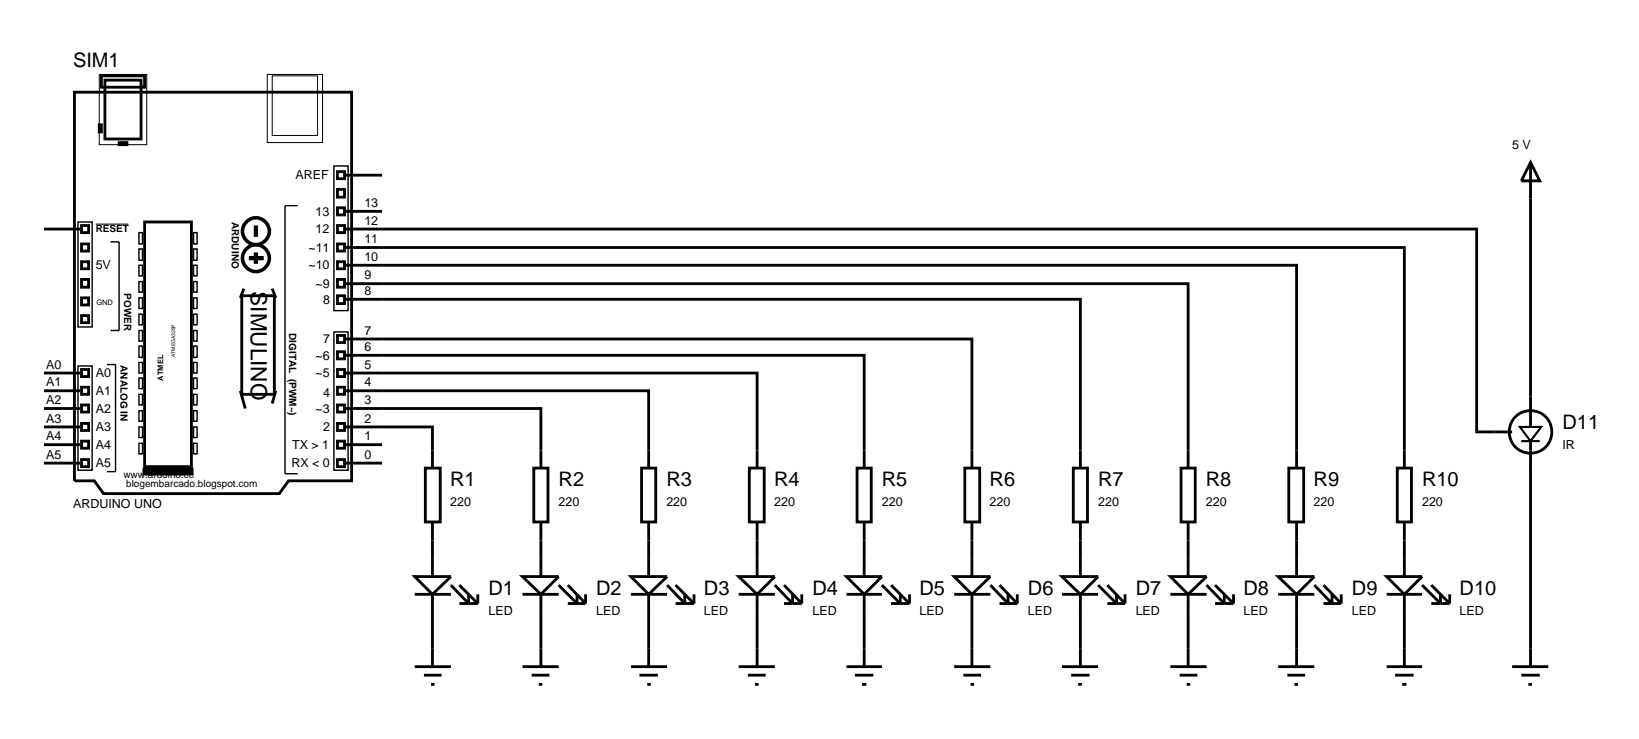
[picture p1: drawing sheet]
<svg xmlns="http://www.w3.org/2000/svg" width="231mm" height="104mm" viewBox="0 0 231 104" stroke-linecap="round" stroke-linejoin="round" font-family="sans-serif">
<g fill="none" stroke="#000" stroke-width=".4">
<path d="M10.5 13h39.1v54.8h-8.9l-1.3 1.8h-24.8l-1.3-1.8h-2.8zM14 17.6h.3v1h-.3zM14.3 10.7h6.1v1.6h-6.1zM14.8 11.3h5.1v8.3h-5.1zM6.2 32.3h5.1M11.5 34.4h1v1h-1zM11.5 39.4h1v1.1h-1zM11.5 36.9h1v1h-1zM11.5 31.8h1v1h-1zM16.8 20.1h1.1v.3h-1.1zM20.4 31.3h6.6v34.5h-6.6zM47.6 24.2h1v1h-1z"/>
<path d="M47.6 29.3h1v1h-1zM47.6 31.8h1v1h-1zM47.6 34.4h1v1h-1zM47.6 36.9h1v1h-1zM47.6 39.4h1v1.1h-1zM47.6 26.7h1v1.1h-1zM48.8 37.4h134.1v28.6M48.8 34.9h149.3v31.1M48.8 32.3h159.5v28.6h5M48.8 29.8h5.1M48.8 24.7h5.1M215.9 22.9l1.3 2.6h-2.6z"/>
<path d="M215.9 22.9v37.3M6.2 57.6h5.1M6.2 55.1h5.1M6.2 52.6h5.1M11.5 44.5h1v1h-1zM11.5 52.1h1v1h-1zM11.5 54.6h1v1h-1zM11.5 57.1h1v1h-1zM11.5 59.7h1v1h-1zM11.5 42h1v1h-1zM33.9 55.1l.7 2.5M34.1 41.7h4.6v13.9h-4.6z"/>
<path d="M34.4 40.7l-.5 1.3M38.4 40.7l.5 1.3M38.9 55.1l-.5 1.8M47.6 47.3h1v1h-1zM47.6 49.6h1v1h-1zM47.6 52.1h1v1h-1zM47.6 54.6h1v1h-1zM47.6 57.1h1v1h-1zM47.6 59.7h1v1h-1zM47.6 41.7h1v1.1h-1zM48.8 57.6h27.5v8.4M48.8 55.1h42.7v10.9"/>
<path d="M48.8 52.6h58v13.4M48.8 50.1h73.1v15.9M48.8 47.8h88.3v18.2M48.8 42.2h103.6v23.8M48.8 40h118.8v26M6.2 65.3h5.1M6.2 62.7h5.1M6.2 60.2h5.1M11.5 62.2h1v1h-1zM11.5 64.8h1v1h-1zM47.6 62.2h1v1h-1zM47.6 64.8h1v1h-1z"/>
<path d="M48.8 60.2h12.2v5.8M48.8 65.3h5.1M48.8 62.7h5.1M60 66h2.1v7.6h-2.1zM61 73.6v7.7M75.3 66h2v7.6h-2zM76.3 73.6v7.7M90.5 66h2v7.6h-2zM91.5 73.6v7.7M105.7 66h2.1v7.6h-2.1zM106.8 73.6v7.7M120.9 66h2v7.6h-2z"/>
<path d="M121.9 73.6v7.7M136.1 66h2.1v7.6h-2.1zM137.1 73.6v7.7M151.4 66h2v7.6h-2zM152.4 73.6v7.7M166.6 66h2v7.6h-2zM167.6 73.6v7.7M181.8 66h2.1v7.6h-2.1zM182.9 73.6v7.7M197.1 66h2v7.6h-2zM198.1 73.6v7.7M215.9 62.2v31.8"/>
<path d="M58.5 81.3h5.1l-2.6 2.5zM58.5 94h5.1M58.5 83.8h5.1M59.8 95.2h2.5M60.8 96.5h.5M61 83.8v10.2M63.6 82.5l2.5 2.6v-1.3M64.8 82.5l2.6 2.6M64.8 85.1h2.6M67.4 83.8v1.3M73.7 81.3h5.1l-2.5 2.5zM73.7 94h5.1"/>
<path d="M73.7 83.8h5.1M75 95.2h2.5M76 96.5h.5M76.3 83.8v10.2M78.8 82.5l2.6 2.6v-1.3M80.1 85.1h2.5M80.1 82.5l2.5 2.6M82.6 83.8v1.3M89 81.3h5.1l-2.6 2.5zM89 94h5.1M89 83.8h5.1M90.2 95.2h2.6"/>
<path d="M91.3 96.5h.5M91.5 83.8v10.2M94.1 82.5l2.5 2.6v-1.3M95.3 85.1h2.6M95.3 82.5l2.6 2.6M97.9 83.8v1.3M104.2 81.3h5.1l-2.5 2.5zM104.2 94h5.1M104.2 83.8h5.1M105.5 95.2h2.5M106.5 96.5h.5M106.8 83.8v10.2"/>
<path d="M109.3 82.5l2.5 2.6v-1.3M110.6 85.1h2.5M110.6 82.5l2.5 2.6M113.1 83.8v1.3M119.4 81.3h5l-2.5 2.5zM119.4 94h5M119.4 83.8h5M120.6 95.2h2.6M121.6 96.5h.6M121.9 83.8v10.2M124.4 82.5l2.6 2.6v-1.3M125.7 85.1h2.6"/>
<path d="M125.7 82.5l2.6 2.6M128.3 83.8v1.3M134.6 81.3h5.1l-2.6 2.5zM134.6 94h5.1M134.6 83.8h5.1M135.9 95.2h2.5M136.9 96.5h.5M137.1 83.8v10.2M139.7 82.5l2.5 2.6v-1.3M141 85.1h2.5M141 82.5l2.5 2.6M143.5 83.8v1.3"/>
<path d="M149.8 81.3h5.1l-2.5 2.5zM149.8 94h5.1M149.8 83.8h5.1M151.1 95.2h2.6M152.1 96.5h.5M152.4 83.8v10.2M154.9 82.5l2.6 2.6v-1.3M156.2 85.1h2.5M156.2 82.5l2.5 2.6M158.7 83.8v1.3M165.1 81.3h5.1l-2.6 2.5zM165.1 94h5.1"/>
<path d="M165.1 83.8h5.1M166.4 95.2h2.5M167.4 96.5h.5M167.6 83.8v10.2M170.2 82.5l2.5 2.6v-1.3M171.4 85.1h2.6M171.4 82.5l2.6 2.6M174 83.8v1.3M180.3 81.3h5.1l-2.5 2.5zM180.3 94h5.1M180.3 83.8h5.1M181.6 95.2h2.5"/>
<path d="M182.6 96.5h.5M182.9 83.8v10.2M185.4 82.5l2.5 2.6v-1.3M186.7 85.1h2.5M186.7 82.5l2.5 2.6M189.2 83.8v1.3M195.6 81.3h5l-2.5 2.5zM195.6 94h5M195.6 83.8h5M196.8 95.2h2.6M197.8 96.5h.6M198.1 83.8v10.2"/>
<path d="M200.6 82.5l2.6 2.6v-1.3M201.9 85.1h2.6M201.9 82.5l2.6 2.6M204.5 83.8v1.3M213.3 94h5.1M214.6 95.2h2.6M215.6 96.5h.5"/>
<circle cx="215.9" cy="60.9" r="3"/>
</g>
<g fill="none" stroke="#000" stroke-width=".2">
<path d="M11 31.3h2v14.8h-2zM15.6 34.1h1.2v12.5h-1.2M19.6 32.8h.5v1.6h-.5zM19.6 35.1h.5v1.6h-.5zM19.6 37.4h.5v1.5h-.5zM19.6 39.7h.5v1.5h-.5zM27.3 32.8h.5v1.6h-.5zM27.3 35.1h.5v1.6h-.5zM27.3 37.4h.5v1.5h-.5zM27.3 39.7h.5v1.5h-.5zM42 29h-1.8v37.8h1.8M47.1 23.4h2v20.4h-2z"/>
<path d="M11 51.6h2v14.7h-2zM15.1 51.4h1.2v15.1h-1.2M19.6 42h.5v1.5h-.5zM19.6 44.3h.5v1.5h-.5zM19.6 46.6h.5v1.5h-.5zM19.6 48.8h.5v1.6h-.5zM19.6 51.1h.5v1.5h-.5zM19.6 53.3h.5v1.5h-.5zM19.6 55.6h.5v1.5h-.5zM19.6 57.9h.5v1.5h-.5zM27.3 42h.5v1.5h-.5zM27.3 44.3h.5v1.5h-.5z"/>
<path d="M27.3 46.6h.5v1.5h-.5zM27.3 48.8h.5v1.6h-.5zM27.3 51.1h.5v1.5h-.5zM27.3 53.3h.5v1.5h-.5zM27.3 55.6h.5v1.5h-.5zM27.3 57.9h.5v1.5h-.5zM47.1 46.8h2v19.5h-2zM19.6 60.2h.5v1.5h-.5zM19.6 62.5h.5v1.5h-.5zM27.3 60.2h.5v1.5h-.5zM27.3 62.5h.5v1.5h-.5z"/>
</g>
<g fill="none" stroke="#000" stroke-width=".5">
<circle cx="36.1" cy="32.6" r="1.89"/>
<circle cx="36.1" cy="36.4" r="1.89"/>
</g>
<path d="M35.1 36.4h2.1M36.1 31.8v1.6M36.1 35.6v1.6" fill="none" stroke="#000" stroke-width=".6" stroke-linecap="butt"/>
<path d="M14 10.5h6.7v9.9h-6.7zM37.7 10.5h7.8v9.6h-7.8zM38.4 10.7h6.4v8.4h-6.4zM13.5 31.6h4.6" fill="none" stroke="#000" stroke-width=".14"/>
<path d="M20.1 66.5h7.2" fill="none" stroke="#000" stroke-width="1.1" stroke-linecap="butt"/>
<path d="M214.4 60.2h3l-1.5 2zM214.6 62.2h2.6" fill="none" stroke="#000" stroke-width=".3"/>
<text font-size="3.2" x="35.4" y="41.1" transform="rotate(90 35.4 41.1)">SIMULINO</text>
<g font-size="2.8">
<text x="10.3" y="9.5">SIM1</text>
<text x="220.4" y="60.5">D11</text>
<text x="63.5" y="68.6">R1</text>
<text x="78.8" y="68.6">R2</text>
<text x="94" y="68.6">R3</text>
<text x="109.2" y="68.6">R4</text>
<text x="124.4" y="68.6">R5</text>
<text x="139.6" y="68.6">R6</text>
<text x="154.9" y="68.6">R7</text>
<text x="170.1" y="68.6">R8</text>
<text x="185.3" y="68.6">R9</text>
<text x="200.6" y="68.6">R10</text>
<text x="68.9" y="83.9">D1</text>
<text x="84.1" y="83.9">D2</text>
<text x="99.3" y="83.9">D3</text>
<text x="114.6" y="83.9">D4</text>
<text x="129.7" y="83.9">D5</text>
<text x="145" y="83.9">D6</text>
<text x="160.2" y="83.9">D7</text>
<text x="175.4" y="83.9">D8</text>
<text x="190.7" y="83.9">D9</text>
<text x="205.9" y="83.9">D10</text>
</g>
<g font-size="1.8">
<text x="213.3" y="21">5 V</text>
<text x="41.7" y="25.3">AREF</text>
<text x="51.4" y="29.2">13</text>
<text x="43.5" y="35.5">~11</text>
<text x="44.5" y="30.4">13</text>
<text x="44.5" y="32.9">12</text>
<text x="51.4" y="34.3">11</text>
<text x="51.4" y="31.7">12</text>
<text x="13.5" y="38">5V</text>
<text x="43.5" y="38">~10</text>
<text x="44.5" y="40.6">~9</text>
<text x="51.4" y="41.6">8</text>
<text x="51.4" y="39.4">9</text>
<text x="51.4" y="36.8">10</text>
<text x="45.6" y="42.8">8</text>
<text x="51.4" y="47.2">7</text>
<text x="6.5" y="52">A0</text>
<text x="13.5" y="53.2">A0</text>
<text x="44.5" y="50.7">~6</text>
<text x="44.5" y="53.2">~5</text>
<text x="45.6" y="48.4">7</text>
<text x="51.4" y="52">5</text>
<text x="51.4" y="49.5">6</text>
<text x="6.5" y="59.6">A3</text>
<text x="6.5" y="57">A2</text>
<text x="6.5" y="54.5">A1</text>
<text x="13.5" y="55.7">A1</text>
<text x="13.5" y="58.2">A2</text>
<text x="44.5" y="58.2">~3</text>
<text x="45.6" y="56">4</text>
<text x="51.4" y="59.6">2</text>
<text x="51.4" y="57">3</text>
<text x="51.4" y="54.5">4</text>
<text x="6.5" y="64.7">A5</text>
<text x="6.5" y="62.1">A4</text>
<text x="13.5" y="60.8">A3</text>
<text x="13.5" y="63.3">A4</text>
<text x="13.5" y="65.9">A5</text>
<text x="41.1" y="65.9">RX &lt; 0</text>
<text x="41.2" y="63.3">TX &gt; 1</text>
<text x="45.6" y="60.8">2</text>
<text x="51.4" y="64.7">0</text>
<text x="51.4" y="62.1">1</text>
<text x="220.4" y="63.3">IR</text>
<text x="10.3" y="71.6">ARDUINO UNO</text>
<text x="63.5" y="71.4">220</text>
<text x="78.8" y="71.4">220</text>
<text x="94" y="71.4">220</text>
<text x="109.2" y="71.4">220</text>
<text x="124.4" y="71.4">220</text>
<text x="139.6" y="71.4">220</text>
<text x="154.9" y="71.4">220</text>
<text x="170.1" y="71.4">220</text>
<text x="185.3" y="71.4">220</text>
<text x="200.6" y="71.4">220</text>
<text x="68.9" y="86.7">LED</text>
<text x="84.1" y="86.7">LED</text>
<text x="99.3" y="86.7">LED</text>
<text x="114.6" y="86.7">LED</text>
<text x="129.7" y="86.7">LED</text>
<text x="145" y="86.7">LED</text>
<text x="160.2" y="86.7">LED</text>
<text x="175.4" y="86.7">LED</text>
<text x="190.7" y="86.7">LED</text>
<text x="205.9" y="86.7">LED</text>
</g>
<g font-size="1.4">
<text x="13.5" y="32.7">RESET</text>
<text x="32.7" y="31.3" transform="rotate(90 32.7 31.3)">ARDUINO</text>
<text x="17.5" y="41.4" transform="rotate(90 17.5 41.4)">POWER</text>
<text x="40.8" y="47" transform="rotate(90 40.8 47)">DIGITAL (PWM~)</text>
<text x="17" y="51.5" transform="rotate(90 17 51.5)">ANALOG IN</text>
<text x="17.4" y="67.4">www.arduino.cc</text>
<text x="17.8" y="68.7">blogembarcado.blogspot.com</text>
</g>
<g font-size="1.1">
<text x="13.6" y="43.1">GND</text>
<text x="23" y="53.7" transform="rotate(-90 23 53.7)">ATMEL</text>
</g>
<text font-size=".7" x="24.7" y="50.3" transform="rotate(-90 24.7 50.3)">ATMEGA328P</text>
</svg>
